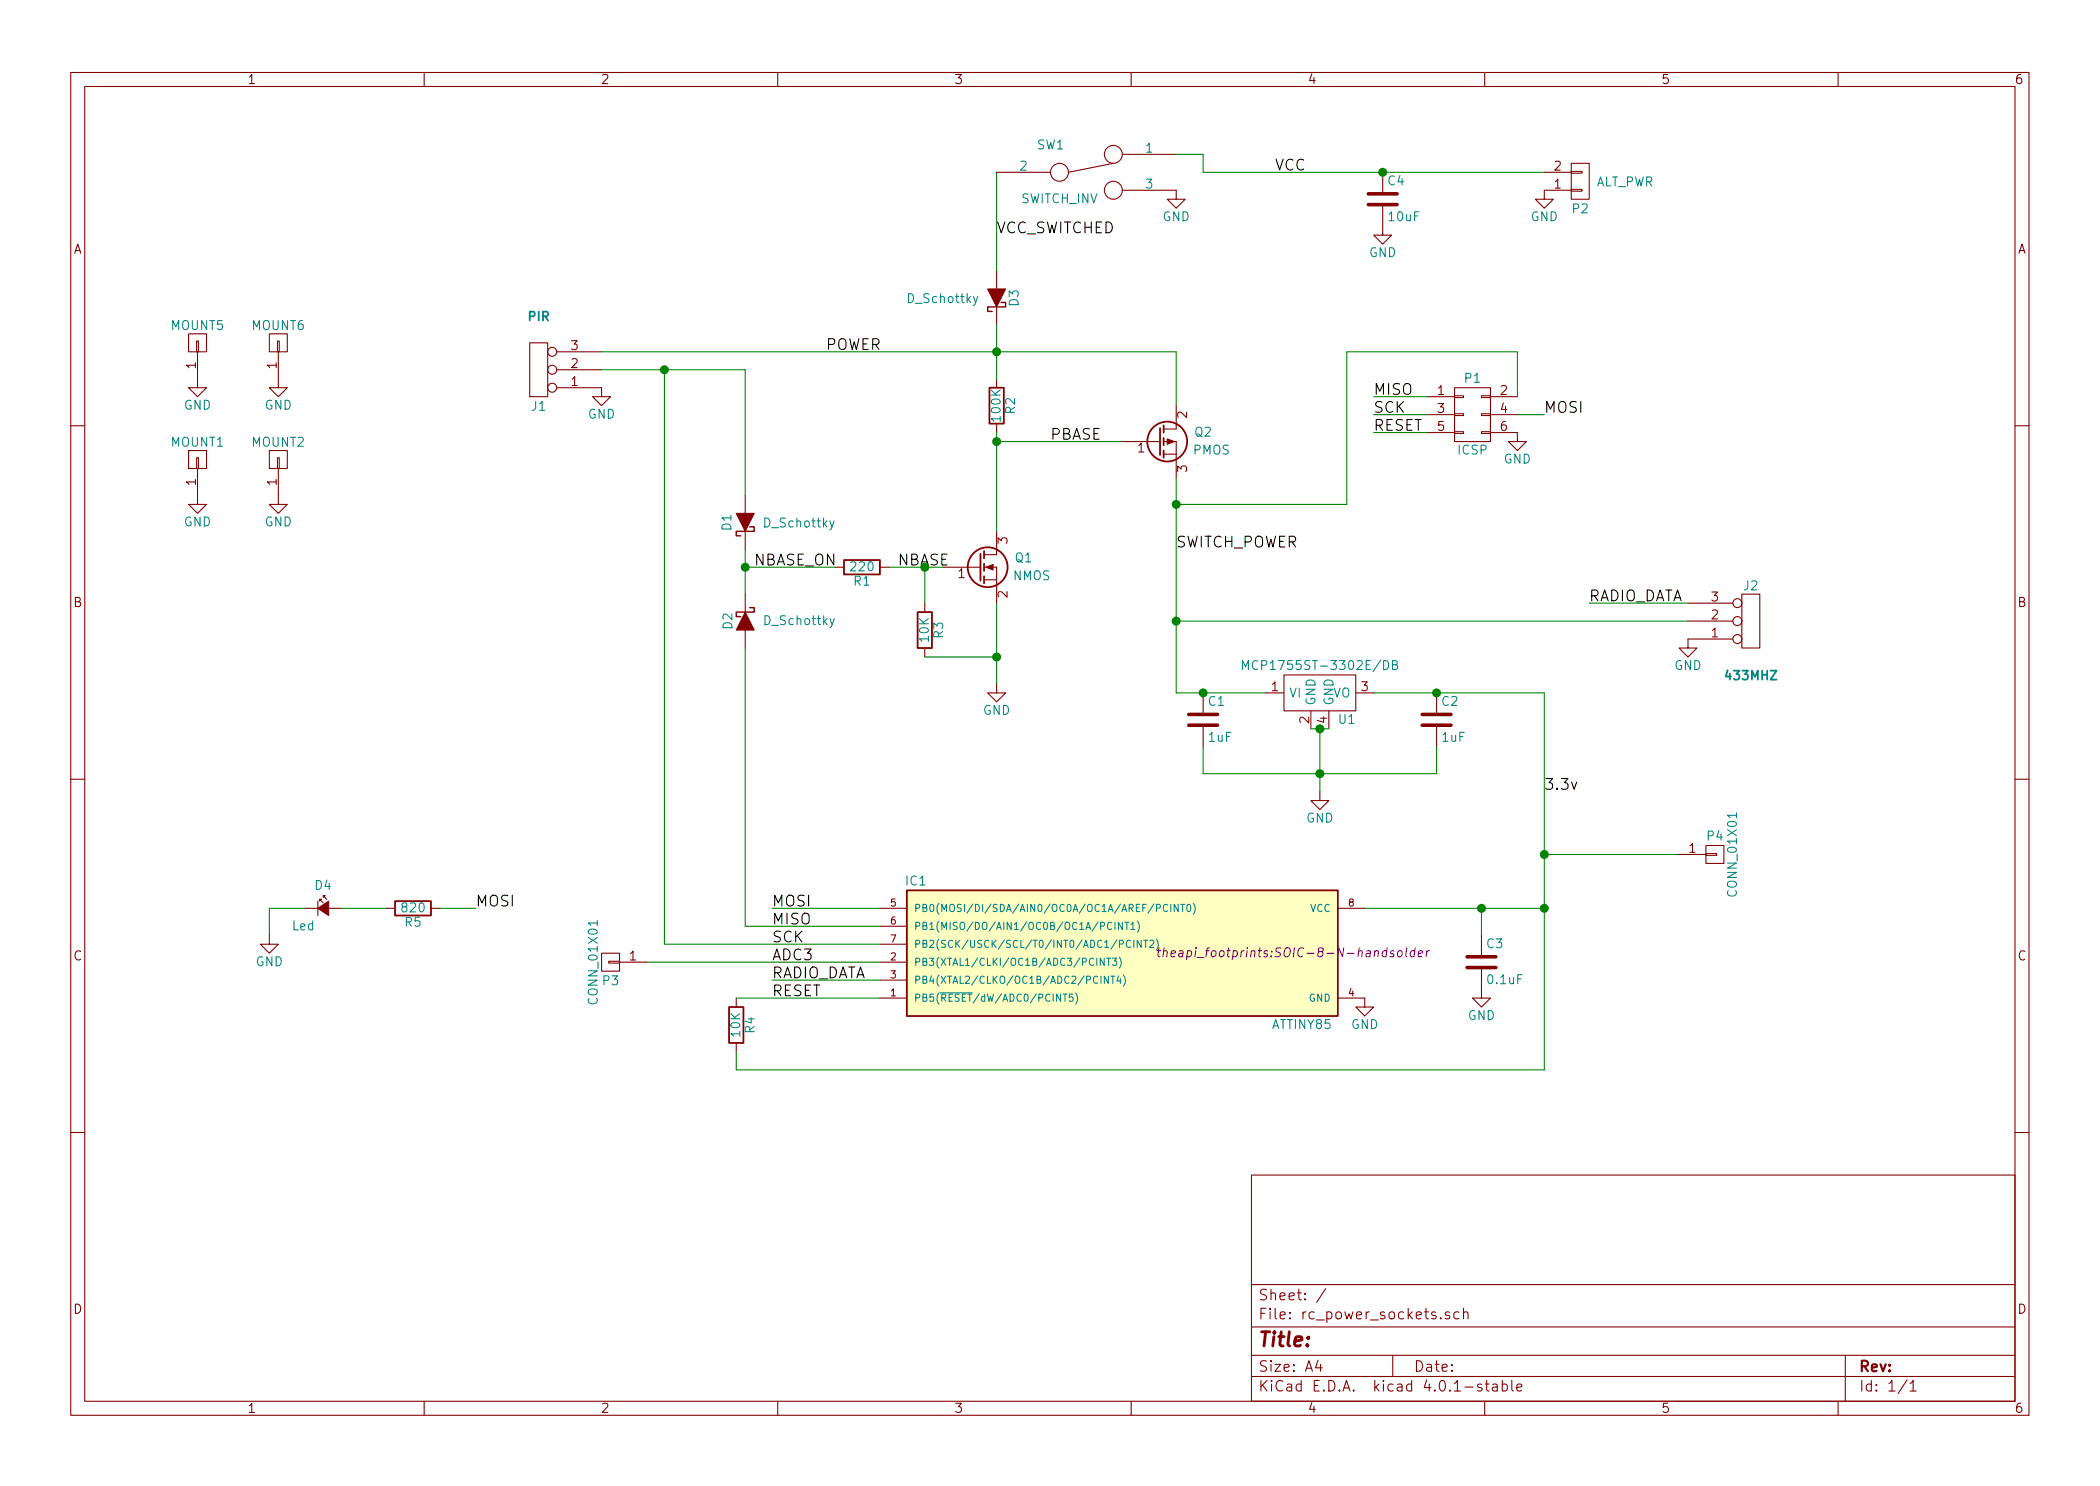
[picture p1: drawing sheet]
EESchema Schematic File Version 2
LIBS:rc_power_sockets-rescue
LIBS:power
LIBS:device
LIBS:transistors
LIBS:conn
LIBS:linear
LIBS:regul
LIBS:74xx
LIBS:cmos4000
LIBS:adc-dac
LIBS:memory
LIBS:xilinx
LIBS:microcontrollers
LIBS:dsp
LIBS:microchip
LIBS:analog_switches
LIBS:motorola
LIBS:texas
LIBS:intel
LIBS:audio
LIBS:interface
LIBS:digital-audio
LIBS:philips
LIBS:display
LIBS:cypress
LIBS:siliconi
LIBS:opto
LIBS:atmel
LIBS:contrib
LIBS:valves
LIBS:theapi
LIBS:rc_power_sockets-cache
EELAYER 25 0
EELAYER END
$Descr A4 11693 8268
encoding utf-8
Sheet 1 1
Title ""
Date ""
Rev ""
Comp ""
Comment1 ""
Comment2 ""
Comment3 ""
Comment4 ""
$EndDescr
$Comp
L R R1
U 1 1
P 4800 3150
F 0 "R1" V 4880 3150 50  0000 C CNN
F 1 "220" V 4800 3150 50  0000 C CNN
F 2 "Resistors_SMD:R_0805_HandSoldering" V 4730 3150 50  0001 C CNN
F 3 "" H 4800 3150 50  0000 C CNN
	1    4800 3150
	0    1    1    0   
$EndComp
$Comp
L R R2
U 1 1
P 5550 2250
F 0 "R2" V 5630 2250 50  0000 C CNN
F 1 "100K" V 5550 2250 50  0000 C CNN
F 2 "Resistors_SMD:R_0805_HandSoldering" V 5480 2250 50  0001 C CNN
F 3 "" H 5550 2250 50  0000 C CNN
	1    5550 2250
	1    0    0    -1  
$EndComp
$Comp
L GND #PWR01
U 1 1
P 7350 4400
F 0 "#PWR01" H 7350 4150 50  0001 C CNN
F 1 "GND" H 7350 4250 50  0000 C CNN
F 2 "" H 7350 4400 50  0000 C CNN
F 3 "" H 7350 4400 50  0000 C CNN
	1    7350 4400
	1    0    0    -1  
$EndComp
$Comp
L GND #PWR02
U 1 1
P 5550 3800
F 0 "#PWR02" H 5550 3550 50  0001 C CNN
F 1 "GND" H 5550 3650 50  0000 C CNN
F 2 "" H 5550 3800 50  0000 C CNN
F 3 "" H 5550 3800 50  0000 C CNN
	1    5550 3800
	1    0    0    -1  
$EndComp
$Comp
L C C2
U 1 1
P 8000 4000
F 0 "C2" H 8025 4100 50  0000 L CNN
F 1 "1uF" H 8025 3900 50  0000 L CNN
F 2 "Capacitors_SMD:C_0805_HandSoldering" H 8038 3850 50  0001 C CNN
F 3 "" H 8000 4000 50  0000 C CNN
	1    8000 4000
	1    0    0    -1  
$EndComp
$Comp
L C C1
U 1 1
P 6700 4000
F 0 "C1" H 6725 4100 50  0000 L CNN
F 1 "1uF" H 6725 3900 50  0000 L CNN
F 2 "Capacitors_SMD:C_0805_HandSoldering" H 6738 3850 50  0001 C CNN
F 3 "" H 6700 4000 50  0000 C CNN
	1    6700 4000
	1    0    0    -1  
$EndComp
$Comp
L GND #PWR03
U 1 1
P 7600 5550
F 0 "#PWR03" H 7600 5300 50  0001 C CNN
F 1 "GND" H 7600 5400 50  0000 C CNN
F 2 "" H 7600 5550 50  0000 C CNN
F 3 "" H 7600 5550 50  0000 C CNN
	1    7600 5550
	1    0    0    -1  
$EndComp
Text Label 4300 5250 0    60   ~ 0
SCK
Text Label 4300 5150 0    60   ~ 0
MISO
Text Label 4300 5050 0    60   ~ 0
MOSI
Text Label 4300 5550 0    60   ~ 0
RESET
Text Label 8600 2300 0    60   ~ 0
MOSI
Text Label 7650 2200 0    60   ~ 0
MISO
Text Label 7650 2400 0    60   ~ 0
RESET
Text Label 7650 2300 0    60   ~ 0
SCK
$Comp
L GND #PWR04
U 1 1
P 8450 2400
F 0 "#PWR04" H 8450 2150 50  0001 C CNN
F 1 "GND" H 8450 2250 50  0000 C CNN
F 2 "" H 8450 2400 50  0000 C CNN
F 3 "" H 8450 2400 50  0000 C CNN
	1    8450 2400
	1    0    0    -1  
$EndComp
Text Label 4300 5450 0    60   ~ 0
RADIO_DATA
$Comp
L SIL3 J1
U 1 1
P 3000 2050
F 0 "J1" H 3000 2250 50  0000 C CNN
F 1 "PIR" H 3000 1750 50  0000 C CNB
F 2 "Socket_Strips:Socket_Strip_Straight_1x03" H 3050 2050 50  0001 C CNN
F 3 "" H 3050 2050 50  0000 C CNN
	1    3000 2050
	-1   0    0    1   
$EndComp
$Comp
L SIL3 J2
U 1 1
P 9750 3450
F 0 "J2" H 9750 3250 50  0000 C CNN
F 1 "433MHZ" H 9750 3750 50  0000 C CNB
F 2 "Socket_Strips:Socket_Strip_Straight_1x03" H 9800 3450 50  0001 C CNN
F 3 "" H 9800 3450 50  0000 C CNN
	1    9750 3450
	1    0    0    1   
$EndComp
Text Label 8850 3350 0    60   ~ 0
RADIO_DATA
$Comp
L GND #PWR05
U 1 1
P 9400 3550
F 0 "#PWR05" H 9400 3300 50  0001 C CNN
F 1 "GND" H 9400 3400 50  0000 C CNN
F 2 "" H 9400 3550 50  0000 C CNN
F 3 "" H 9400 3550 50  0000 C CNN
	1    9400 3550
	1    0    0    -1  
$EndComp
$Comp
L GND #PWR06
U 1 1
P 3350 2150
F 0 "#PWR06" H 3350 1900 50  0001 C CNN
F 1 "GND" H 3350 2000 50  0000 C CNN
F 2 "" H 3350 2150 50  0000 C CNN
F 3 "" H 3350 2150 50  0000 C CNN
	1    3350 2150
	1    0    0    -1  
$EndComp
$Comp
L R R3
U 1 1
P 5150 3500
F 0 "R3" V 5230 3500 50  0000 C CNN
F 1 "10K" V 5150 3500 50  0000 C CNN
F 2 "Resistors_SMD:R_0805_HandSoldering" V 5080 3500 50  0001 C CNN
F 3 "" H 5150 3500 50  0000 C CNN
	1    5150 3500
	1    0    0    -1  
$EndComp
$Comp
L R R4
U 1 1
P 4100 5700
F 0 "R4" V 4180 5700 50  0000 C CNN
F 1 "10K" V 4100 5700 50  0000 C CNN
F 2 "Resistors_SMD:R_0805_HandSoldering" V 4030 5700 50  0001 C CNN
F 3 "" H 4100 5700 50  0000 C CNN
	1    4100 5700
	1    0    0    -1  
$EndComp
$Comp
L C C3
U 1 1
P 8250 5350
F 0 "C3" H 8275 5450 50  0000 L CNN
F 1 "0.1uF" H 8275 5250 50  0000 L CNN
F 2 "Capacitors_SMD:C_0805_HandSoldering" H 8288 5200 50  0001 C CNN
F 3 "" H 8250 5350 50  0000 C CNN
	1    8250 5350
	1    0    0    -1  
$EndComp
$Comp
L GND #PWR07
U 1 1
P 8250 5500
F 0 "#PWR07" H 8250 5250 50  0001 C CNN
F 1 "GND" H 8250 5350 50  0000 C CNN
F 2 "" H 8250 5500 50  0000 C CNN
F 3 "" H 8250 5500 50  0000 C CNN
	1    8250 5500
	1    0    0    -1  
$EndComp
$Comp
L ATTINY85-S IC1
U 1 1
P 6250 5300
F 0 "IC1" H 5100 5700 50  0000 C CNN
F 1 "ATTINY85" H 7250 4900 50  0000 C CNN
F 2 "theapi_footprints:SOIC-8-N-handsolder" H 7200 5300 50  0000 C CIN
F 3 "" H 6250 5300 50  0000 C CNN
	1    6250 5300
	1    0    0    -1  
$EndComp
Text Label 4300 5350 0    60   ~ 0
ADC3
$Comp
L Q_NMOS_GSD Q1
U 1 1
P 5450 3150
F 0 "Q1" H 5750 3200 50  0000 R CNN
F 1 "NMOS" H 5850 3100 50  0000 R CNN
F 2 "TO_SOT_Packages_SMD:SOT-23_Handsoldering" H 5650 3250 50  0001 C CNN
F 3 "" H 5450 3150 50  0000 C CNN
	1    5450 3150
	1    0    0    -1  
$EndComp
$Comp
L CONN_02X03 P1
U 1 1
P 8200 2300
F 0 "P1" H 8200 2500 50  0000 C CNN
F 1 "ICSP" H 8200 2100 50  0000 C CNN
F 2 "Pin_Headers:Pin_Header_Straight_2x03" H 8200 1100 50  0001 C CNN
F 3 "" H 8200 1100 50  0000 C CNN
	1    8200 2300
	1    0    0    -1  
$EndComp
Text Label 4200 3150 0    60   ~ 0
NBASE_ON
Text Label 5850 2450 0    60   ~ 0
PBASE
Text Label 8600 4400 0    60   ~ 0
3.3v
Text Label 6550 3050 0    60   ~ 0
SWITCH_POWER
Text Label 4600 1950 0    60   ~ 0
POWER
Text Label 5000 3150 0    60   ~ 0
NBASE
Connection ~ 5550 1950
Wire Wire Line
	5550 2450 6250 2450
Wire Wire Line
	5550 2400 5550 2950
Wire Wire Line
	6550 1950 6550 2250
Connection ~ 5550 2450
Wire Wire Line
	6550 3850 7050 3850
Connection ~ 6700 3850
Wire Wire Line
	7650 3850 8600 3850
Wire Wire Line
	7350 4050 7350 4400
Wire Wire Line
	6700 4150 6700 4300
Wire Wire Line
	6700 4300 8000 4300
Connection ~ 7350 4300
Wire Wire Line
	8000 4300 8000 4150
Wire Wire Line
	8600 3850 8600 5950
Connection ~ 8000 3850
Wire Wire Line
	4150 3050 4150 3300
Connection ~ 4150 3150
Wire Wire Line
	4150 2050 4150 2750
Wire Wire Line
	4150 5150 4900 5150
Wire Wire Line
	4900 5050 4300 5050
Wire Wire Line
	4900 5450 4300 5450
Wire Wire Line
	3350 1950 6550 1950
Wire Wire Line
	4150 3600 4150 5150
Wire Wire Line
	4650 3150 4150 3150
Wire Wire Line
	4950 3150 5250 3150
Wire Wire Line
	6550 2650 6550 3850
Wire Wire Line
	6550 3450 9400 3450
Wire Wire Line
	3350 2050 4150 2050
Wire Wire Line
	3700 5250 4900 5250
Wire Wire Line
	5550 1800 5550 2100
Wire Wire Line
	5550 3350 5550 3800
Wire Wire Line
	5150 3650 5550 3650
Connection ~ 5550 3650
Wire Wire Line
	5150 3350 5150 3150
Connection ~ 5150 3150
Wire Wire Line
	8600 5950 4100 5950
Connection ~ 8600 5050
Wire Wire Line
	8250 5200 8250 5050
Connection ~ 8250 5050
Wire Wire Line
	4900 5350 3600 5350
Connection ~ 6550 3450
Wire Wire Line
	8850 3350 9400 3350
Wire Wire Line
	8450 2300 8600 2300
Wire Wire Line
	7950 2200 7650 2200
Wire Wire Line
	7650 2300 7950 2300
Wire Wire Line
	7650 2400 7950 2400
Wire Wire Line
	3700 2050 3700 5250
Connection ~ 3700 2050
Wire Wire Line
	7600 5050 8600 5050
Wire Wire Line
	8450 2200 8450 1950
Wire Wire Line
	8450 1950 7500 1950
Wire Wire Line
	7500 1950 7500 2800
Wire Wire Line
	7500 2800 6550 2800
Connection ~ 6550 2800
$Comp
L D_Schottky D1
U 1 1
P 4150 2900
F 0 "D1" H 4150 3000 50  0000 C CNN
F 1 "D_Schottky" V 4150 2600 50  0000 C CNN
F 2 "theapi_footprints:SOD-123-handsolder" H 4150 2900 50  0001 C CNN
F 3 "" H 4150 2900 50  0000 C CNN
	1    4150 2900
	0    -1   -1   0   
$EndComp
$Comp
L D_Schottky D2
U 1 1
P 4150 3450
F 0 "D2" H 4150 3350 50  0000 C CNN
F 1 "D_Schottky" V 4150 3750 50  0000 C CNN
F 2 "theapi_footprints:SOD-123-handsolder" H 4150 3450 50  0001 C CNN
F 3 "" H 4150 3450 50  0000 C CNN
	1    4150 3450
	0    1    1    0   
$EndComp
$Comp
L D_Schottky D3
U 1 1
P 5550 1650
F 0 "D3" H 5550 1550 50  0000 C CNN
F 1 "D_Schottky" V 5550 1950 50  0000 C CNN
F 2 "theapi_footprints:SOD-123-handsolder" H 5550 1650 50  0001 C CNN
F 3 "" H 5550 1650 50  0000 C CNN
	1    5550 1650
	0    -1   -1   0   
$EndComp
Wire Wire Line
	4100 5550 4900 5550
Wire Wire Line
	4100 5950 4100 5850
Wire Wire Line
	9350 4750 8600 4750
Connection ~ 8600 4750
Wire Wire Line
	5550 950  5550 1500
$Comp
L R R5
U 1 1
P 2300 5050
F 0 "R5" V 2380 5050 50  0000 C CNN
F 1 "820" V 2300 5050 50  0000 C CNN
F 2 "Resistors_SMD:R_0805_HandSoldering" V 2230 5050 50  0001 C CNN
F 3 "" H 2300 5050 50  0000 C CNN
	1    2300 5050
	0    1    1    0   
$EndComp
$Comp
L Led_Small D4
U 1 1
P 1800 5050
F 0 "D4" H 1750 5175 50  0000 L CNN
F 1 "Led" H 1625 4950 50  0000 L CNN
F 2 "theapi_footprints:LED_0805" V 1800 5050 50  0001 C CNN
F 3 "" V 1800 5050 50  0000 C CNN
	1    1800 5050
	1    0    0    -1  
$EndComp
Text Label 2650 5050 0    60   ~ 0
MOSI
Wire Wire Line
	2450 5050 2650 5050
Wire Wire Line
	2150 5050 1900 5050
$Comp
L GND #PWR08
U 1 1
P 1500 5200
F 0 "#PWR08" H 1500 4950 50  0001 C CNN
F 1 "GND" H 1500 5050 50  0000 C CNN
F 2 "" H 1500 5200 50  0000 C CNN
F 3 "" H 1500 5200 50  0000 C CNN
	1    1500 5200
	1    0    0    -1  
$EndComp
Wire Wire Line
	1700 5050 1500 5050
Wire Wire Line
	1500 5050 1500 5200
Text Label 7100 950  0    60   ~ 0
VCC
$Comp
L MCP1755ST-3302E/DB U1
U 1 1
P 7350 3850
F 0 "U1" H 7500 3700 50  0000 C CNN
F 1 "MCP1755ST-3302E/DB" H 7350 4000 50  0000 C CNN
F 2 "TO_SOT_Packages_SMD:SOT-223" H 7350 3850 50  0001 C CNN
F 3 "" H 7350 3850 50  0000 C CNN
	1    7350 3850
	1    0    0    -1  
$EndComp
Wire Wire Line
	7300 4050 7400 4050
Connection ~ 7350 4050
$Comp
L GND #PWR09
U 1 1
P 8600 1050
F 0 "#PWR09" H 8600 800 50  0001 C CNN
F 1 "GND" H 8600 900 50  0000 C CNN
F 2 "" H 8600 1050 50  0000 C CNN
F 3 "" H 8600 1050 50  0000 C CNN
	1    8600 1050
	1    0    0    -1  
$EndComp
$Comp
L CONN_01X02 P2
U 1 1
P 8800 1000
F 0 "P2" H 8800 1150 50  0000 C CNN
F 1 "ALT_PWR" H 9050 1000 50  0000 C CNN
F 2 "Pin_Headers:Pin_Header_Straight_1x02" H 8800 1000 50  0001 C CNN
F 3 "" H 8800 1000 50  0000 C CNN
	1    8800 1000
	1    0    0    1   
$EndComp
$Comp
L CONN_01X01 MOUNT5
U 1 1
P 1100 1900
F 0 "MOUNT5" V 1200 1900 50  0000 C CNN
F 1 "CONN_01X01" V 1000 1600 50  0001 C CNN
F 2 "Pin_Headers:Pin_Header_Straight_1x01" H 1100 1900 50  0001 C CNN
F 3 "" H 1100 1900 50  0000 C CNN
	1    1100 1900
	0    -1   -1   0   
$EndComp
$Comp
L CONN_01X01 MOUNT6
U 1 1
P 1550 1900
F 0 "MOUNT6" V 1650 1900 50  0000 C CNN
F 1 "CONN_01X01" V 1450 1600 50  0001 C CNN
F 2 "Pin_Headers:Pin_Header_Straight_1x01" H 1550 1900 50  0001 C CNN
F 3 "" H 1550 1900 50  0000 C CNN
	1    1550 1900
	0    -1   -1   0   
$EndComp
$Comp
L GND #PWR010
U 1 1
P 1100 2100
F 0 "#PWR010" H 1100 1850 50  0001 C CNN
F 1 "GND" H 1100 1950 50  0000 C CNN
F 2 "" H 1100 2100 50  0000 C CNN
F 3 "" H 1100 2100 50  0000 C CNN
	1    1100 2100
	1    0    0    -1  
$EndComp
$Comp
L GND #PWR011
U 1 1
P 1550 2100
F 0 "#PWR011" H 1550 1850 50  0001 C CNN
F 1 "GND" H 1550 1950 50  0000 C CNN
F 2 "" H 1550 2100 50  0000 C CNN
F 3 "" H 1550 2100 50  0000 C CNN
	1    1550 2100
	1    0    0    -1  
$EndComp
$Comp
L SWITCH_INV SW1
U 1 1
P 6050 950
F 0 "SW1" H 5850 1100 50  0000 C CNN
F 1 "SWITCH_INV" H 5900 800 50  0000 C CNN
F 2 "Buttons_Switches_ThroughHole:SW_Micro_SPST" H 6050 950 50  0001 C CNN
F 3 "" H 6050 950 50  0000 C CNN
	1    6050 950 
	1    0    0    -1  
$EndComp
Wire Wire Line
	6700 950  6700 850 
Wire Wire Line
	6700 850  6550 850 
$Comp
L GND #PWR012
U 1 1
P 6550 1050
F 0 "#PWR012" H 6550 800 50  0001 C CNN
F 1 "GND" H 6550 900 50  0000 C CNN
F 2 "" H 6550 1050 50  0000 C CNN
F 3 "" H 6550 1050 50  0000 C CNN
	1    6550 1050
	1    0    0    -1  
$EndComp
Text Label 5550 1300 0    60   ~ 0
VCC_SWITCHED
$Comp
L CONN_01X01 MOUNT1
U 1 1
P 1100 2550
F 0 "MOUNT1" V 1200 2550 50  0000 C CNN
F 1 "CONN_01X01" V 1000 2250 50  0001 C CNN
F 2 "Pin_Headers:Pin_Header_Straight_1x01" H 1100 2550 50  0001 C CNN
F 3 "" H 1100 2550 50  0000 C CNN
	1    1100 2550
	0    -1   -1   0   
$EndComp
$Comp
L CONN_01X01 MOUNT2
U 1 1
P 1550 2550
F 0 "MOUNT2" V 1650 2550 50  0000 C CNN
F 1 "CONN_01X01" V 1450 2250 50  0001 C CNN
F 2 "Pin_Headers:Pin_Header_Straight_1x01" H 1550 2550 50  0001 C CNN
F 3 "" H 1550 2550 50  0000 C CNN
	1    1550 2550
	0    -1   -1   0   
$EndComp
$Comp
L GND #PWR013
U 1 1
P 1100 2750
F 0 "#PWR013" H 1100 2500 50  0001 C CNN
F 1 "GND" H 1100 2600 50  0000 C CNN
F 2 "" H 1100 2750 50  0000 C CNN
F 3 "" H 1100 2750 50  0000 C CNN
	1    1100 2750
	1    0    0    -1  
$EndComp
$Comp
L GND #PWR014
U 1 1
P 1550 2750
F 0 "#PWR014" H 1550 2500 50  0001 C CNN
F 1 "GND" H 1550 2600 50  0000 C CNN
F 2 "" H 1550 2750 50  0000 C CNN
F 3 "" H 1550 2750 50  0000 C CNN
	1    1550 2750
	1    0    0    -1  
$EndComp
$Comp
L CONN_01X01 P3
U 1 1
P 3400 5350
F 0 "P3" H 3400 5450 50  0000 C CNN
F 1 "CONN_01X01" V 3500 5350 50  0000 C CNN
F 2 "Pin_Headers:Pin_Header_Straight_1x01" H 3400 5350 50  0001 C CNN
F 3 "" H 3400 5350 50  0000 C CNN
	1    3400 5350
	-1   0    0    1   
$EndComp
$Comp
L CONN_01X01 P4
U 1 1
P 9550 4750
F 0 "P4" H 9550 4850 50  0000 C CNN
F 1 "CONN_01X01" V 9650 4750 50  0000 C CNN
F 2 "Pin_Headers:Pin_Header_Straight_1x01" H 9550 4750 50  0001 C CNN
F 3 "" H 9550 4750 50  0000 C CNN
	1    9550 4750
	1    0    0    -1  
$EndComp
$Comp
L Q_PMOS_GDS Q2
U 1 1
P 6450 2450
F 0 "Q2" H 6750 2500 50  0000 R CNN
F 1 "PMOS" H 6850 2400 50  0000 R CNN
F 2 "TO_SOT_Packages_SMD:SOT-23_Handsoldering" H 6650 2550 50  0001 C CNN
F 3 "" H 6450 2450 50  0000 C CNN
	1    6450 2450
	1    0    0    -1  
$EndComp
$Comp
L C C4
U 1 1
P 7700 1100
F 0 "C4" H 7725 1200 50  0000 L CNN
F 1 "10uF" H 7725 1000 50  0000 L CNN
F 2 "Capacitors_SMD:C_0805_HandSoldering" H 7738 950 50  0001 C CNN
F 3 "" H 7700 1100 50  0000 C CNN
	1    7700 1100
	1    0    0    -1  
$EndComp
Wire Wire Line
	6700 950  8600 950 
Connection ~ 7700 950 
$Comp
L GND #PWR015
U 1 1
P 7700 1250
F 0 "#PWR015" H 7700 1000 50  0001 C CNN
F 1 "GND" H 7700 1100 50  0000 C CNN
F 2 "" H 7700 1250 50  0000 C CNN
F 3 "" H 7700 1250 50  0000 C CNN
	1    7700 1250
	1    0    0    -1  
$EndComp
$EndSCHEMATC
